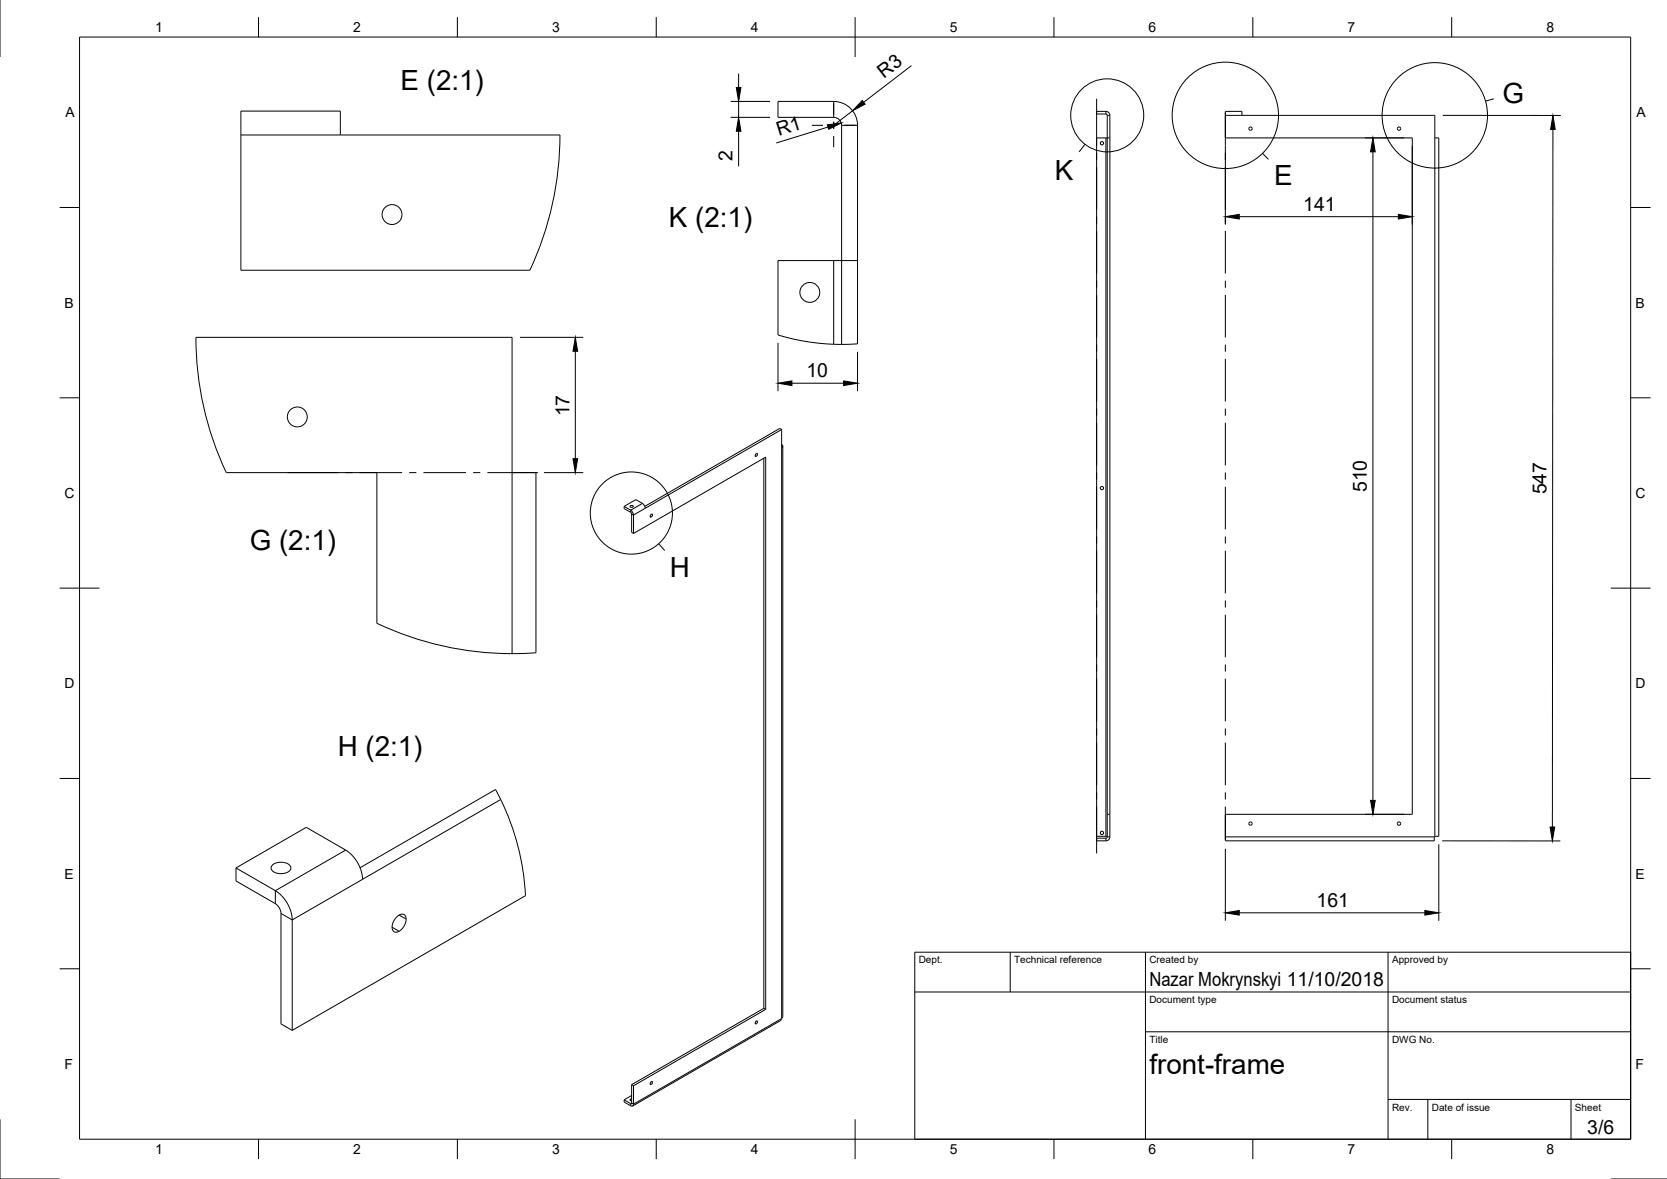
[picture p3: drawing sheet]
<svg xmlns="http://www.w3.org/2000/svg" width="420mm" height="297mm" viewBox="0 0 420 297" stroke-linecap="round" stroke-linejoin="round" font-family="sans-serif">
<!-- layer: Visible -->
<g fill="none" stroke="#000" stroke-width=".25">
<path d="M196.1 25.6h14a6 6 0 0 1 6 6v55l-4 .2v-55.2a2 2 0 0 0-2-2h-14zM276.4 28.1h2.3a1 1 0 0 1 1 1v181.7a1 1 0 0 1-1 1h-2.3v-.6h2.3l.4-.4v-181.7l-.4-.4h-2.3zM279.7 34.7h-3.3v176h2.7M308.8 28.1h4.2v1h48.6v5.6h1v176h-.5a.61 .61 0 0 0-.6 .3 .61 .61 0 0 0 0 .6v.2h-52.7v-6.6h47.2v-170.5h-47.2zM133.6 68.1a80.4 80.4 0 0 0 7.5-34.1h-55.3v-6h-25.1v40.1h72.9M216.1 65.7h-20v18.7l4 1 4 .8 4.1 .4 3.9 .2M49.4 85h79.7v34.1h6v45.4l-5.4 .2a79.7 79.7 0 0 1-34.7-7.7v-37.9h-38a79.7 79.7 0 0 1-7.6-34.1zM190.5 114.4l.3-.2 .1 .3-.4 .5-.2-.2zM192.5 115.4v138.6M197 108.2l-34.4 19.9-.4-1-1.9-1.2-3 1.7M197 108.2v4.6l.3-.4-.3-.4M197 108.2l-.5-.3-34 19.7"/>
<path d="M197.3 112.4v143.7l-.6 1-37.2 21.5M157.3 127.6v.5l1.9 1.2v4.8l.5 .3M157.3 127.6l1.7 .9 .6 .9 .1 5M158.9 127.4l.4-.1 .3 .3-.5 .2-.3-.2zM159.7 134.4l33.3-19.2v139.1M164.1 129.6l.2-.1 .2 .2-.5 .6-.1-.3zM59.5 218.7v3.2l9.9 5.8 .7 .6 .5 .9 .2 .9v27.9l2.9 1.6M59.5 218.7l9.9 5.7a9.4 9.4 0 0 1 4.3 7.4v27.8M68.6 218a3.4 3.4 0 0 1 4.6 .3 1.57 1.57 0 0 1-1.7 1.8 3 3 0 0 1-3.1-1.1v-.7zM126.2 201.4a62.1 62.1 0 0 1 6.2 24.3l-58.7 33.9M126.2 201.4l-1.3-2.5-34.1 19.7M126.2 201.4l-34.8 20.1a9.4 9.4 0 0 0-4.3-7.3l-9.9-5.8-17.7 10.3"/>
<path d="M279.1 205.2h.6M100 231l.8-.6 .9-.1 .5 .6 .2 .9-.4 1.1-.6 1-.8 .8-.9 .2-.7-.5-.2-.9 .4-1.3zM190.5 257.3l.3-.1 .1 .3-.4 .5-.2-.3zM192.5 254l-33.3 19.3M192.5 254l.5 .3M193 254.3l-33.3 19.2M159.2 273.3l-.1 4.8-1.8-1M159.2 273.3l.5 .2M159.2 276l-1.9 1.1M159.2 276.9l-.4 .2 .4 .2M159.7 273.5l-.1 5-.4 .2-.2-.1-1.7-1v-.5M164.1 272.6l.2-.1 .2 .2-.5 .5-.1-.2z"/>
<circle cx="277.7" cy="36.1" r=".42"/>
<circle cx="315.2" cy="32.4" r=".42"/>
<circle cx="352.6" cy="32.4" r=".42"/>
<circle cx="98.8" cy="54.1" r="2.5"/>
<circle cx="204.1" cy="73.7" r="2.51"/>
<circle cx="74.9" cy="105" r="2.5"/>
<circle cx="277.7" cy="123" r=".42"/>
<circle cx="277.7" cy="209.8" r=".42"/>
<circle cx="315.2" cy="207.5" r=".42"/>
<circle cx="352.6" cy="207.5" r=".42"/>
</g>
<!-- layer: Visible Narrow -->
<g fill="none" stroke="#000" stroke-width=".25">
<path d="M60.7 34h25.1M210.1 25.6v4M212.1 31.6h4M278.7 28.1v.6M278.7 34.7v176M279.1 29.1h.6M308.8 29.1h4.2M361.6 34.7v176M210.1 65.7v21M129.1 119.1v45.6M190.3 114.8l.3 .2M190.6 114.3l.3 .2"/>
<path d="M197 112.8v143.7M161.9 126.8l-2.9 1.7v.6M162.6 128.1l-2.9 1.7-.5-.3M163.9 130.1l.3 .1M164.2 129.6l.3 .1M87.1 214.2l-17.7 10.2v3.3M278.7 211.2v.6M279.1 210.8h.6M308.8 210.8h52.7M91.4 221.5l-17.7 10.3-2.9-1.7M98.8 233.6l1.8 1M100.6 230.5l1.8 1.1"/>
<path d="M190.3 257.8l.3 .1M190.6 257.2l.3 .2M196.9 256.7l-37.2 21.5-.5-.3-.2 .1v.6M163.9 273l.3 .2M164.2 272.5l.3 .2"/>
</g>
<!-- layer: Border -->
<g fill="none" stroke="#000" stroke-width=".25">
<path d="M0 -.1v14.5M20 9.3h391v277.7h-391zM65.2 4.3v5M115.3 4.3v5M165.4 4.3v5M215.5 4.3v10.1M265.6 4.3v5M315.8 4.3v5M365.9 4.3v5M15 52.3h5M411 52.3h5M15 100.2h5"/>
<path d="M411 100.2h5M15 148.2h10.1M406 148.2h10M15 196.1h5M411 196.1h5M15 244.1h5M411 244.1h5M0 282v15h15M65.2 287v5M115.3 287v5M165.4 287v5M215.5 282v10"/>
<path d="M265.6 287v5M315.8 287v5M365.9 287v5M406 297h14.2"/>
</g>
<!-- layer: TitleBlock -->
<path d="M230.6 239.9h180.4v47.1h-180.4zM254.6 239.9v10M288.7 239.9v47.1M349.9 239.9v47.1M230.6 249.9h180.4M288.7 259.9h122.3M349.9 277h61.1M359.9 277v10M396 277v10" fill="none" stroke="#000" stroke-width=".25"/>
<!-- layer: Annotations -->
<g fill="none" stroke="#000" stroke-width=".25">
<path d="M273.5 36.4l-1.5 1.9M318.2 38.6l1.5 1.5M376.5 24.9l-2.1 .6M166 137l1.5 1.7"/>
<circle cx="279.1" cy="29.1" r="9.2"/>
<circle cx="308.8" cy="29.1" r="13.4"/>
<circle cx="361.6" cy="29.1" r="13.3"/>
<circle cx="159.1" cy="129.3" r="10.4"/>
</g>
<!-- layer: Center Lines -->
<g fill="none" stroke="#000" stroke-width=".25">
<path d="M204.6 31.6h2.8M209.2 31.6h1.8M210.1 26.1v2.8M210.1 30.7v1.8M210.1 34.3v2.8M212.8 31.6h2.8M276.4 24.9v11.8M276.4 38.5v1.8M308.8 28.4v8.3M308.8 38.5v1.8M276.4 42.1v10.7M276.4 54.6v1.8"/>
<path d="M276.4 58.2v10.7M308.8 42.1v10.7M308.8 54.6v1.8M308.8 58.2v10.7M276.4 70.7v1.8M276.4 74.3v10.7M308.8 70.7v1.8M308.8 74.3v10.7M276.4 86.8v1.8M276.4 90.4v10.8M308.8 86.8v1.8M308.8 90.4v10.8"/>
<path d="M72.5 119.1h12.7M87 119.1h1.8M90.6 119.1h10.8M103.1 119.1h1.8M106.7 119.1h10.8M119.3 119.1h1.8M122.8 119.1h12.8M276.4 102.9v1.8M276.4 106.5v10.8M276.4 119.1v1.7M308.8 102.9v1.8M308.8 106.5v10.8"/>
<path d="M308.8 119.1v1.7M276.4 122.6v10.8M276.4 135.2v1.8M276.4 138.8v10.7M308.8 122.6v10.8M308.8 135.2v1.8M308.8 138.8v10.7M276.4 151.3v1.8M276.4 154.9v10.7M308.8 151.3v1.8M308.8 154.9v10.7M276.4 167.4v1.8"/>
<path d="M276.4 171v10.7M308.8 167.4v1.8M308.8 171v10.7M276.4 183.5v1.8M276.4 187.1v10.7M276.4 199.6v1.8M308.8 183.5v1.8M308.8 187.1v10.7M308.8 199.6v1.8M276.4 203.2v11.8M308.8 203.2v8.3"/>
</g>
<!-- layer: Dimensions -->
<g fill="none" stroke="#000" stroke-width=".25">
<path d="M186.2 18.5v3.5M229.7 16.5l-12 9.3M184.2 25.6h9.9M184.2 29.6h9.9M186.2 25.6v4M186.2 33.1v8.8M208.7 32l-13 4M214.9 27.9l-4.8 3.7M308.8 36.8v19.8M344 34.7h10M346 38.3v163.4M356 36.8v19.8"/>
<path d="M363.6 29.1h29.8M391.4 32.6l-.1 175.8M312.3 54.6h40.1M131.1 85h15.9M145 88.5v27.1M196.1 86.4v12.2M199.6 96.5h13M216.1 88.6v10M137.1 119.1h9.9M308.8 213.8v18.2M344 205.2h10M362.6 212.7v19.3"/>
<path d="M363.5 211.8l29.8 .1M312.3 230h46.8"/>
</g>
<g fill="#000" stroke="#000" stroke-width=".25">
<path d="M185.6 22h1.2l-.6 3.6zM186.2 29.6l.6 3.5h-1.2zM208.5 31.5l3.5-.5-3.1 1.6zM217.3 25.3l.7 .9-3.1 1.7zM346 34.7l.6 3.6h-1.2zM391.4 29.1l.6 3.5h-1.2zM308.8 54.6l3.5-.6v1.2zM352.4 54l3.6 .6-3.6 .6zM145 85l.6 3.5h-1.2zM196.1 96.5l3.5-.5v1.1zM212.6 96l3.5 .5-3.5 .6zM144.4 115.6h1.2l-.6 3.5z"/>
<path d="M345.4 201.7h1.2l-.6 3.5zM390.7 208.4h1.2l-.6 3.5zM308.8 230l3.5-.6v1.2zM359.1 229.4l3.5 .6-3.5 .6z"/>
</g>
<g font-size="7">
<text x="101" y="22.7">E (2:1)</text>
<text x="378.7" y="26">G</text>
<text x="265.9" y="45.3">K</text>
<text x="321.2" y="46.6">E</text>
<text x="168.6" y="57.3">K (2:1)</text>
<text x="62.9" y="138.6">G (2:1)</text>
<text x="168.8" y="145.4">H</text>
<text x="85.1" y="190.6">H (2:1)</text>
<text x="289.7" y="270.5">front-frame</text>
</g>
<g font-size="4.9">
<text x="222.8" y="19.9" transform="rotate(-37 222.8 19.9)">R3</text>
<text x="196.3" y="34.3" transform="rotate(-17 196.3 34.3)">R1</text>
<text x="184.7" y="40.6" transform="rotate(-90 184.7 40.6)">2</text>
<text x="328.5" y="53.1">141</text>
<text x="203.2" y="95">10</text>
<text x="143.5" y="104.9" transform="rotate(-90 143.5 104.9)">17</text>
<text x="344.5" y="124" transform="rotate(-90 344.5 124)">510</text>
<text x="389.8" y="124.6" transform="rotate(-90 389.8 124.6)">547</text>
<text x="331.8" y="228.4">161</text>
<text x="289.7" y="248.4">Nazar Mokrynskyi 11/10/2018</text>
<text x="400.1" y="285.7">3/6</text>
</g>
<g font-size="3.5">
<text x="39.1" y="8.1">1</text>
<text x="89" y="8.1">2</text>
<text x="139.1" y="8.1">3</text>
<text x="189.2" y="8.1">4</text>
<text x="239.4" y="8.1">5</text>
<text x="289.5" y="8.1">6</text>
<text x="339.6" y="8.1">7</text>
<text x="389.8" y="8.1">8</text>
<text x="16.5" y="29.6">A</text>
<text x="412.4" y="29.6">A</text>
<text x="16.2" y="77.5">B</text>
<text x="412.2" y="77.5">B</text>
<text x="16.3" y="125.5">C</text>
<text x="412.3" y="125.5">C</text>
<text x="16.2" y="173.4">D</text>
<text x="412.2" y="173.4">D</text>
<text x="16.3" y="221.4">E</text>
<text x="412.3" y="221.4">E</text>
<text x="16.3" y="269.3">F</text>
<text x="412.3" y="269.3">F</text>
<text x="39.1" y="290.8">1</text>
<text x="89" y="290.8">2</text>
<text x="139.1" y="290.8">3</text>
<text x="189.2" y="290.8">4</text>
<text x="239.4" y="290.8">5</text>
<text x="289.5" y="290.8">6</text>
<text x="339.6" y="290.8">7</text>
<text x="389.8" y="290.8">8</text>
</g>
<g font-size="2.5">
<text x="231.6" y="242.7">Dept.</text>
<text x="255.6" y="242.7">Technical reference</text>
<text x="289.7" y="242.7">Created by</text>
<text x="350.9" y="242.7">Approved by</text>
<text x="289.7" y="252.7">Document type</text>
<text x="350.9" y="252.7">Document status</text>
<text x="289.7" y="262.8">Title</text>
<text x="350.9" y="262.8">DWG No.</text>
<text x="350.9" y="279.8">Rev.</text>
<text x="360.9" y="279.8">Date of issue</text>
<text x="397" y="279.8">Sheet</text>
</g>
</svg>
